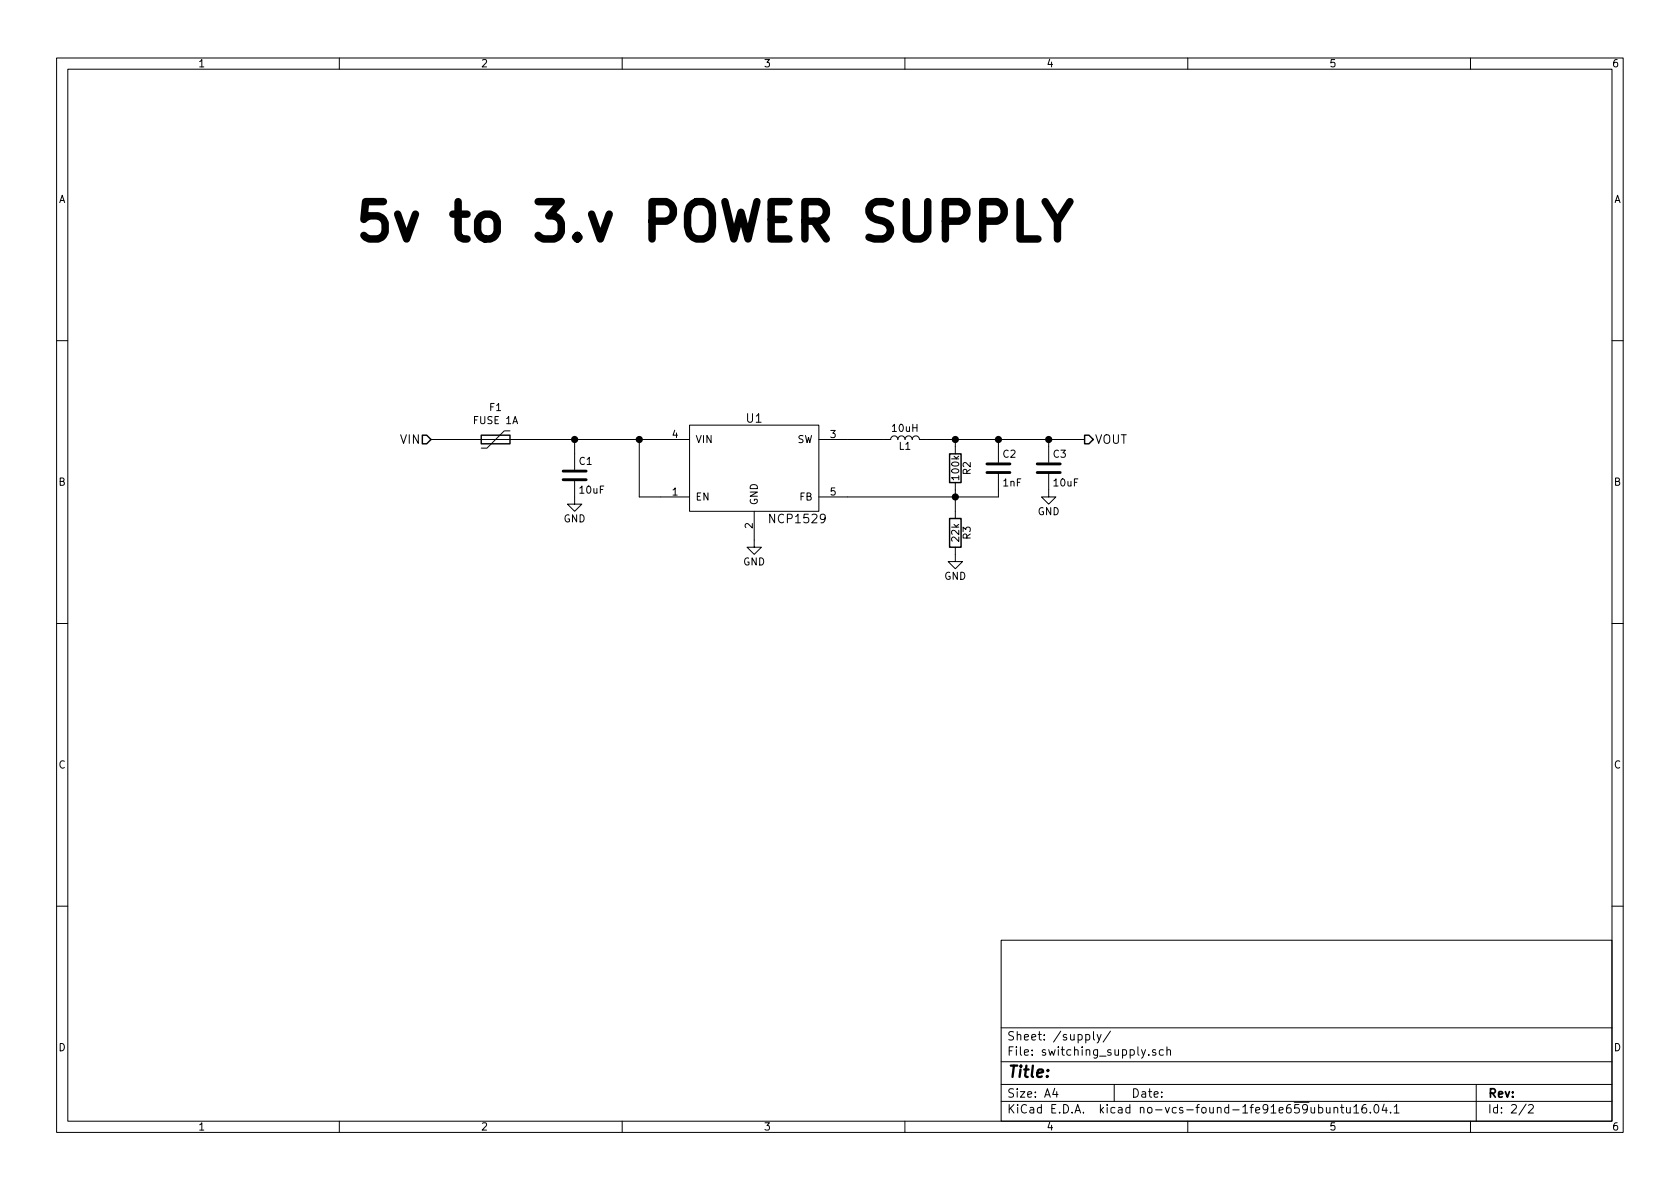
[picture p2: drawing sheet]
<svg xmlns="http://www.w3.org/2000/svg" width="297mm" height="210mm" viewBox="0 0 297 210" stroke-linecap="round" stroke-linejoin="round" font-family="sans-serif">
<g fill="none" stroke="#000" stroke-width=".18">
<path d="M10 10.3h277v189.9h-277zM12 12.2h273v186.1h-273zM60 10.3v1.9M110 10.3v1.9M160 10.3v1.9M210 10.3v1.9M260 10.3v1.9M10 60.2h2M76.2 77.7h45.7M90.2 76.2h-1l-3.1 3h-1M101.6 77.7v5.4M113 77.7v10.2h8.9"/>
<path d="M121.9 75.2h22.9v15.2h-22.9zM144.8 77.7h12.7a.63 .63 0 0 1 .6-.6 .63 .63 0 0 1 .6 .6 .63 .63 0 0 1 .7-.6 .63 .63 0 0 1 .6 .6 .63 .63 0 0 1 .7-.6 .63 .63 0 0 1 .6 .6 .63 .63 0 0 1 .6-.6 .63 .63 0 0 1 .7 .6h29.2M168.9 77.7v2.6M176.5 77.7v4.1M185.4 77.7v4.1M285 60.2h2M101.6 85.1v4h1.3l-1.3 1.3-1.3-1.3h1.3M133.3 90.4v6.4h1.3l-1.3 1.2-1.2-1.2h1.2M168.9 96.8v2.5h1.3l-1.3 1.3-1.3-1.3h1.3M168.9 85.3v6.4M176.5 83.8v4.1h-31.7M185.4 83.8v4.1h1.3l-1.3 1.2-1.3-1.2h1.3"/>
<path d="M10 110.3h2M285 110.3h2M10 160.2h2M177 166.3h108v32h-108zM285 160.2h2M60 198.3v1.9M110 198.3v1.9M160 198.3v1.9M177 194.8h108M177 191.8h108M177 187.8h108M177 181.8h108"/>
<path d="M186.5 192.5l-.4 1h1M186.8 193v1M192 183l.4-.1 .3 .3-.1 .6-.2 .1-.4-.1M193.3 182.4v1.3l.2 .2M194 182.9l.3 1M194.7 182.9l-.5 1.4-.2 .1M196.3 182.3l-1.3 2M197 191.8v3M203.1 186.5v.1M204.3 185.7l-.3-.1-.2 .2v.2l.5 .2v.3h-.5M205.7 185.7l-.4-.1-.3 .3 .1 .6h.6M206.3 185.7l.3-.1 .3 .1 .1 .9"/>
<path d="M206.3 185.1v1.5M210 198.3v1.9M233.1 195.9l.5-.1 .3 .3-.1 .6-.2 .1-.5-.1M234.5 195.8l.1 .9 .3 .1 .3-.1M235.2 195.8v1M235.9 196v-.1a.37 .37 0 0 1 .6 .1v.8M235.9 195.8v1M237 195.8h.6M237.2 195.3v1.3l.4 .2M238.1 195.8v.8a.39 .39 0 0 0 .6 .1M238.7 195.8v1M239.4 195.8l.4-.5v1.5"/>
<path d="M239.4 196.8h.8M241.5 195.3a.59 .59 0 0 0-.7 .7l.1 .7 .2 .1 .5-.1 .1-.5-.2-.2-.4-.1-.3 .3M242.3 196.7v.1M243.1 195.5l.2-.2a.81 .81 0 0 1 .6 .6 .81 .81 0 0 1-.3 .8l-.2 .1a.79 .79 0 0 1-.3-1.3zM244.7 195.2l-.3 1.1h.9M245.1 195.8v1M245.9 196.7v.1M246.5 195.8l.4-.5v1.5M246.5 196.8h.9M260 198.3v1.9M261 191.8v6.5M269.8 195.2l-1.2 2"/>
<path d="M270.3 195.5l.2-.2h.3l.3 .5-.9 1h.9"/>
</g>
<path d="M74.7 77h.7l.8 .7-.8 .8h-.7zM85.1 77h5.1v1.5h-5.1zM191.8 77h.7l.8 .7-.8 .8h-.7zM167.9 80.3h2v5h-2zM167.9 91.7h2v5.1h-2z" fill="none" stroke="#000" stroke-width=".25"/>
<path d="M99.6 84.8h4M99.6 83.3h4M174.5 83.6h4.1M174.5 82h4.1M183.4 83.6h4.1M183.4 82h4.1" fill="none" stroke="#000" stroke-width=".51"/>
<g fill="#000" stroke="#000" stroke-width=".25">
<circle cx="101.6" cy="77.7" r=".51"/>
<circle cx="113" cy="77.7" r=".51"/>
<circle cx="168.9" cy="77.7" r=".51"/>
<circle cx="176.5" cy="77.7" r=".51"/>
<circle cx="185.4" cy="77.7" r=".51"/>
<circle cx="168.9" cy="87.9" r=".51"/>
</g>
<path d="M180.4 35.7v6.6h3.1M184.8 35.7l2.2 3.4 2.2-3.4M187 39.1v3.2" fill="none" stroke="#000" stroke-width="1.3"/>
<text font-size="9.2" x="62.2" y="42.6">5v to 3.v POWER SUPPLY</text>
<text font-size="2.8" x="178" y="190.5">Title:</text>
<g font-size="2.1">
<text x="132" y="74.7">U1</text>
<text x="70.9" y="78.5">VIN</text>
<text x="193.5" y="78.5">VOUT</text>
<text x="136.4" y="92.5">NCP1529</text>
<text x="178" y="184">Sheet: /supply/</text>
<text x="178" y="186.7">File: switching_supply.sch</text>
<text x="178" y="196.9">KiCad E.D.A. kicad no-vcs-found-1fe91e659ubuntu16.04.1</text>
<text x="178" y="194.1">Size: A4</text>
<text x="200" y="194.1">Date:</text>
<text x="263" y="194.1">Rev:</text>
<text x="263" y="196.9">Id: 2/2</text>
</g>
<g font-size="1.8">
<text x="35" y="11.9">1</text>
<text x="85" y="11.9">2</text>
<text x="135" y="11.9">3</text>
<text x="185" y="11.9">4</text>
<text x="235" y="11.9">5</text>
<text x="285" y="11.9">6</text>
<text x="10.4" y="35.9">A</text>
<text x="285.4" y="35.9">A</text>
<text x="83.9" y="75">FUSE 1A</text>
<text x="86.6" y="72.7">F1</text>
<text x="118.9" y="77.5">4</text>
<text x="146.8" y="77.5">3</text>
<text x="157.8" y="76.4">10uH</text>
<text x="102.4" y="82.2">C1</text>
<text x="122.9" y="78.4">VIN</text>
<text x="140.9" y="78.4">SW</text>
<text x="159" y="79.5">L1</text>
<text x="171.6" y="83.9" transform="rotate(-90 171.6 83.9)">R2</text>
<text x="177.4" y="80.9">C2</text>
<text x="186.3" y="80.9">C3</text>
<text x="10.4" y="85.9">B</text>
<text x="102.6" y="87.3">10uF</text>
<text x="118.9" y="87.6">1</text>
<text x="122.9" y="88.5">EN</text>
<text x="134" y="89.4" transform="rotate(-90 134 89.4)">GND</text>
<text x="141.4" y="88.5">FB</text>
<text x="146.8" y="87.6">5</text>
<text x="169.6" y="84.7" transform="rotate(-90 169.6 84.7)">100k</text>
<text x="177.4" y="86">1nF</text>
<text x="186.4" y="86">10uF</text>
<text x="285.4" y="85.9">B</text>
<text x="99.6" y="92.4">GND</text>
<text x="133.1" y="93.4" transform="rotate(-90 133.1 93.4)">2</text>
<text x="169.6" y="95.7" transform="rotate(-90 169.6 95.7)">22k</text>
<text x="171.6" y="95.3" transform="rotate(-90 171.6 95.3)">R3</text>
<text x="183.5" y="91.1">GND</text>
<text x="131.4" y="100">GND</text>
<text x="167" y="102.5">GND</text>
<text x="10.4" y="135.9">C</text>
<text x="285.4" y="135.9">C</text>
<text x="10.4" y="185.9">D</text>
<text x="285.4" y="185.9">D</text>
<text x="35" y="199.9">1</text>
<text x="85" y="199.9">2</text>
<text x="135" y="199.9">3</text>
<text x="185" y="199.9">4</text>
<text x="235" y="199.9">5</text>
<text x="285" y="199.9">6</text>
</g>
</svg>
